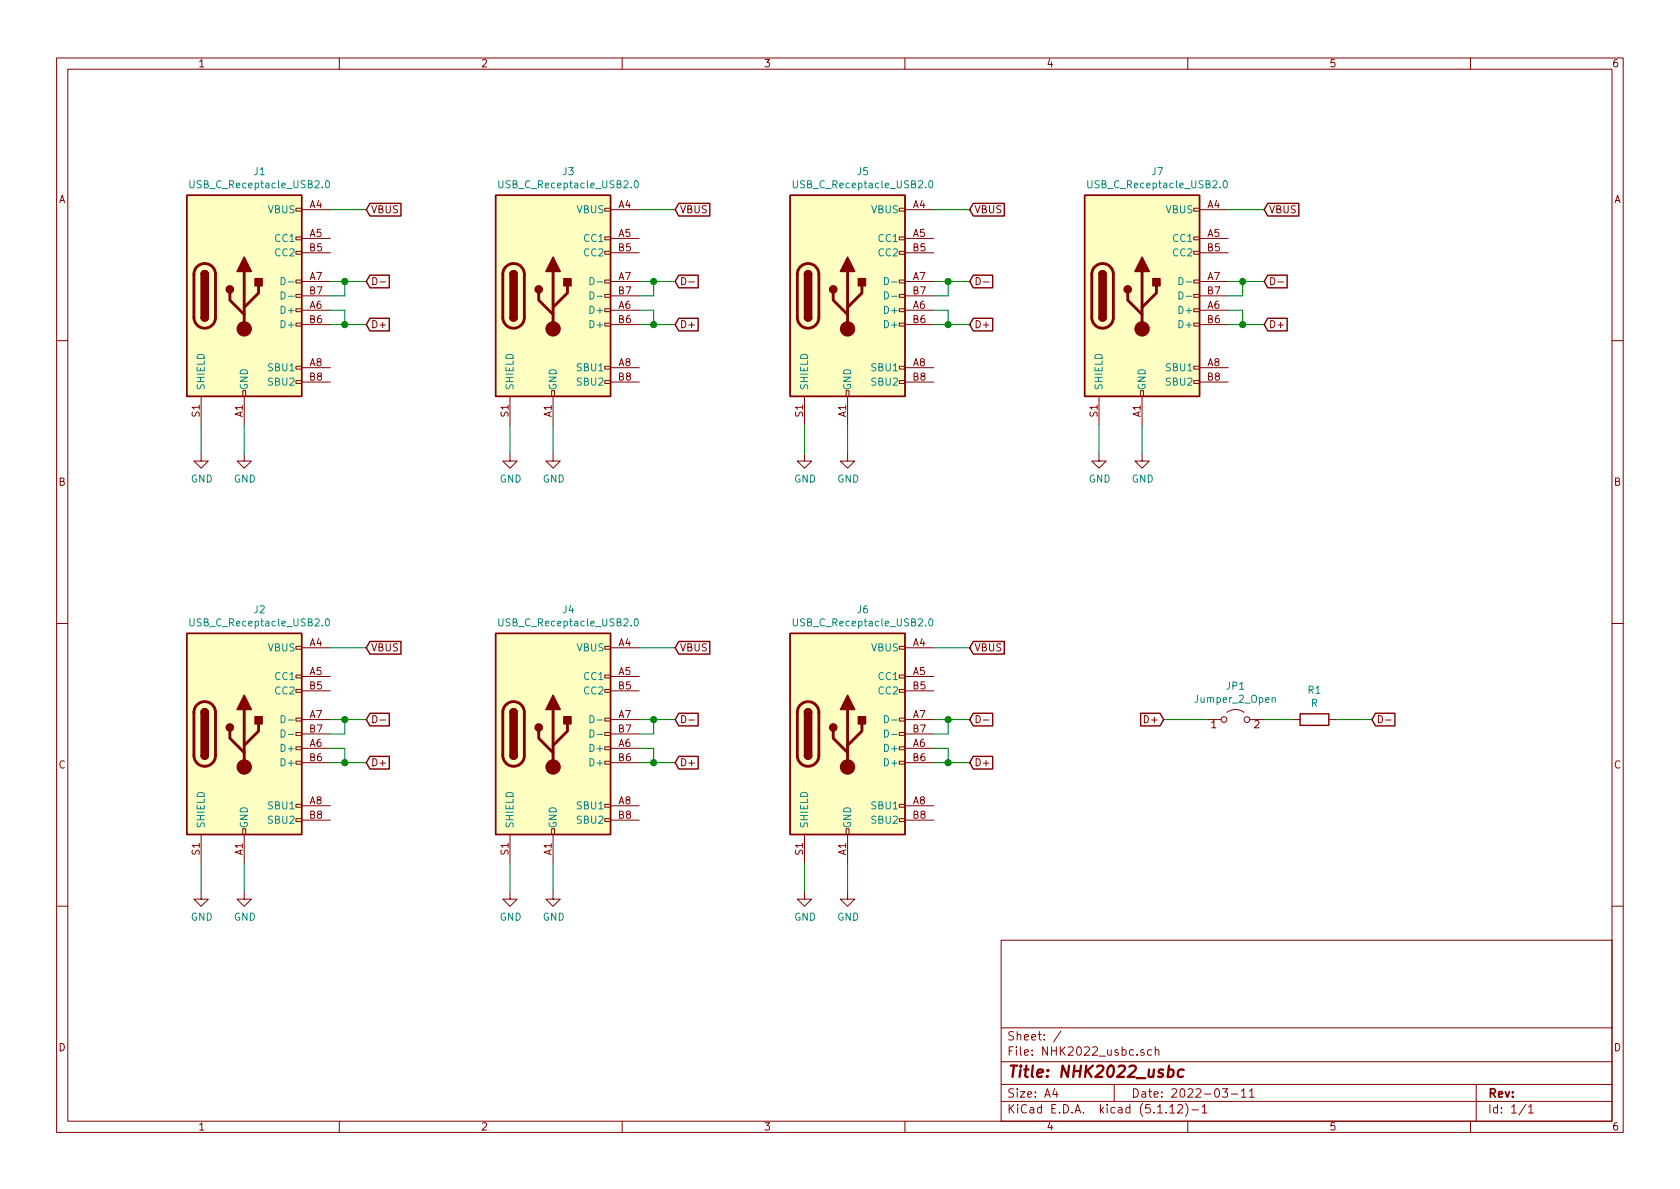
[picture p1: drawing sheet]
EESchema Schematic File Version 4
EELAYER 30 0
EELAYER END
$Descr A4 11693 8268
encoding utf-8
Sheet 1 1
Title "NHK2022_usbc"
Date "2022-03-11"
Rev ""
Comp ""
Comment1 ""
Comment2 ""
Comment3 ""
Comment4 ""
$EndDescr
Wire Wire Line
	2550 1450 2300 1450
Wire Wire Line
	2550 1950 2400 1950
Wire Wire Line
	2300 2050 2400 2050
Wire Wire Line
	2400 2050 2400 1950
Connection ~ 2400 1950
Wire Wire Line
	2400 1950 2300 1950
Wire Wire Line
	2550 2250 2400 2250
Wire Wire Line
	2300 2150 2400 2150
Wire Wire Line
	2400 2150 2400 2250
Connection ~ 2400 2250
Wire Wire Line
	2400 2250 2300 2250
$Comp
L Connector:USB_C_Receptacle_USB2.0 J1
U 1 1
P 1700 2050
F 0 "J1" H 1807 2917 50  0000 C CNN
F 1 "USB_C_Receptacle_USB2.0" H 1807 2826 50  0000 C CNN
F 2 "Connector_USB:USB_C_Receptacle_Palconn_UTC16-G" H 1850 2050 50  0001 C CNN
F 3 "https://www.usb.org/sites/default/files/documents/usb_type-c.zip" H 1850 2050 50  0001 C CNN
	1    1700 2050
	1    0    0    -1  
$EndComp
Wire Wire Line
	1700 3150 1700 2950
Wire Wire Line
	1400 3150 1400 2950
$Comp
L power:GND #PWR0101
U 1 1
P 1400 3150
F 0 "#PWR0101" H 1400 2900 50  0001 C CNN
F 1 "GND" H 1405 2977 50  0000 C CNN
F 2 "" H 1400 3150 50  0001 C CNN
F 3 "" H 1400 3150 50  0001 C CNN
	1    1400 3150
	1    0    0    -1  
$EndComp
$Comp
L power:GND #PWR0102
U 1 1
P 1700 3150
F 0 "#PWR0102" H 1700 2900 50  0001 C CNN
F 1 "GND" H 1705 2977 50  0000 C CNN
F 2 "" H 1700 3150 50  0001 C CNN
F 3 "" H 1700 3150 50  0001 C CNN
	1    1700 3150
	1    0    0    -1  
$EndComp
Text GLabel 2550 1450 2    50   Input ~ 0
VBUS
Text GLabel 2550 2250 2    50   Input ~ 0
D+
Text GLabel 2550 1950 2    50   Input ~ 0
D-
Wire Wire Line
	4700 1450 4450 1450
Wire Wire Line
	4700 1950 4550 1950
Wire Wire Line
	4450 2050 4550 2050
Wire Wire Line
	4550 2050 4550 1950
Connection ~ 4550 1950
Wire Wire Line
	4550 1950 4450 1950
Wire Wire Line
	4700 2250 4550 2250
Wire Wire Line
	4450 2150 4550 2150
Wire Wire Line
	4550 2150 4550 2250
Connection ~ 4550 2250
Wire Wire Line
	4550 2250 4450 2250
$Comp
L Connector:USB_C_Receptacle_USB2.0 J3
U 1 1
P 3850 2050
F 0 "J3" H 3957 2917 50  0000 C CNN
F 1 "USB_C_Receptacle_USB2.0" H 3957 2826 50  0000 C CNN
F 2 "Connector_USB:USB_C_Receptacle_Palconn_UTC16-G" H 4000 2050 50  0001 C CNN
F 3 "https://www.usb.org/sites/default/files/documents/usb_type-c.zip" H 4000 2050 50  0001 C CNN
	1    3850 2050
	1    0    0    -1  
$EndComp
Wire Wire Line
	3850 3150 3850 2950
Wire Wire Line
	3550 3150 3550 2950
$Comp
L power:GND #PWR0103
U 1 1
P 3550 3150
F 0 "#PWR0103" H 3550 2900 50  0001 C CNN
F 1 "GND" H 3555 2977 50  0000 C CNN
F 2 "" H 3550 3150 50  0001 C CNN
F 3 "" H 3550 3150 50  0001 C CNN
	1    3550 3150
	1    0    0    -1  
$EndComp
$Comp
L power:GND #PWR0104
U 1 1
P 3850 3150
F 0 "#PWR0104" H 3850 2900 50  0001 C CNN
F 1 "GND" H 3855 2977 50  0000 C CNN
F 2 "" H 3850 3150 50  0001 C CNN
F 3 "" H 3850 3150 50  0001 C CNN
	1    3850 3150
	1    0    0    -1  
$EndComp
Text GLabel 4700 1450 2    50   Input ~ 0
VBUS
Text GLabel 4700 2250 2    50   Input ~ 0
D+
Text GLabel 4700 1950 2    50   Input ~ 0
D-
Wire Wire Line
	6750 1450 6500 1450
Wire Wire Line
	6750 1950 6600 1950
Wire Wire Line
	6500 2050 6600 2050
Wire Wire Line
	6600 2050 6600 1950
Connection ~ 6600 1950
Wire Wire Line
	6600 1950 6500 1950
Wire Wire Line
	6750 2250 6600 2250
Wire Wire Line
	6500 2150 6600 2150
Wire Wire Line
	6600 2150 6600 2250
Connection ~ 6600 2250
Wire Wire Line
	6600 2250 6500 2250
$Comp
L Connector:USB_C_Receptacle_USB2.0 J5
U 1 1
P 5900 2050
F 0 "J5" H 6007 2917 50  0000 C CNN
F 1 "USB_C_Receptacle_USB2.0" H 6007 2826 50  0000 C CNN
F 2 "Connector_USB:USB_C_Receptacle_Palconn_UTC16-G" H 6050 2050 50  0001 C CNN
F 3 "https://www.usb.org/sites/default/files/documents/usb_type-c.zip" H 6050 2050 50  0001 C CNN
	1    5900 2050
	1    0    0    -1  
$EndComp
Wire Wire Line
	5900 3150 5900 2950
Wire Wire Line
	5600 3150 5600 2950
$Comp
L power:GND #PWR0105
U 1 1
P 5600 3150
F 0 "#PWR0105" H 5600 2900 50  0001 C CNN
F 1 "GND" H 5605 2977 50  0000 C CNN
F 2 "" H 5600 3150 50  0001 C CNN
F 3 "" H 5600 3150 50  0001 C CNN
	1    5600 3150
	1    0    0    -1  
$EndComp
$Comp
L power:GND #PWR0106
U 1 1
P 5900 3150
F 0 "#PWR0106" H 5900 2900 50  0001 C CNN
F 1 "GND" H 5905 2977 50  0000 C CNN
F 2 "" H 5900 3150 50  0001 C CNN
F 3 "" H 5900 3150 50  0001 C CNN
	1    5900 3150
	1    0    0    -1  
$EndComp
Text GLabel 6750 1450 2    50   Input ~ 0
VBUS
Text GLabel 6750 2250 2    50   Input ~ 0
D+
Text GLabel 6750 1950 2    50   Input ~ 0
D-
Wire Wire Line
	8800 1450 8550 1450
Wire Wire Line
	8800 1950 8650 1950
Wire Wire Line
	8550 2050 8650 2050
Wire Wire Line
	8650 2050 8650 1950
Connection ~ 8650 1950
Wire Wire Line
	8650 1950 8550 1950
Wire Wire Line
	8800 2250 8650 2250
Wire Wire Line
	8550 2150 8650 2150
Wire Wire Line
	8650 2150 8650 2250
Connection ~ 8650 2250
Wire Wire Line
	8650 2250 8550 2250
$Comp
L Connector:USB_C_Receptacle_USB2.0 J7
U 1 1
P 7950 2050
F 0 "J7" H 8057 2917 50  0000 C CNN
F 1 "USB_C_Receptacle_USB2.0" H 8057 2826 50  0000 C CNN
F 2 "Connector_USB:USB_C_Receptacle_Palconn_UTC16-G" H 8100 2050 50  0001 C CNN
F 3 "https://www.usb.org/sites/default/files/documents/usb_type-c.zip" H 8100 2050 50  0001 C CNN
	1    7950 2050
	1    0    0    -1  
$EndComp
Wire Wire Line
	7950 3150 7950 2950
Wire Wire Line
	7650 3150 7650 2950
$Comp
L power:GND #PWR0107
U 1 1
P 7650 3150
F 0 "#PWR0107" H 7650 2900 50  0001 C CNN
F 1 "GND" H 7655 2977 50  0000 C CNN
F 2 "" H 7650 3150 50  0001 C CNN
F 3 "" H 7650 3150 50  0001 C CNN
	1    7650 3150
	1    0    0    -1  
$EndComp
$Comp
L power:GND #PWR0108
U 1 1
P 7950 3150
F 0 "#PWR0108" H 7950 2900 50  0001 C CNN
F 1 "GND" H 7955 2977 50  0000 C CNN
F 2 "" H 7950 3150 50  0001 C CNN
F 3 "" H 7950 3150 50  0001 C CNN
	1    7950 3150
	1    0    0    -1  
$EndComp
Text GLabel 8800 1450 2    50   Input ~ 0
VBUS
Text GLabel 8800 2250 2    50   Input ~ 0
D+
Text GLabel 8800 1950 2    50   Input ~ 0
D-
Wire Wire Line
	2550 4500 2300 4500
Wire Wire Line
	2550 5000 2400 5000
Wire Wire Line
	2300 5100 2400 5100
Wire Wire Line
	2400 5100 2400 5000
Connection ~ 2400 5000
Wire Wire Line
	2400 5000 2300 5000
Wire Wire Line
	2550 5300 2400 5300
Wire Wire Line
	2300 5200 2400 5200
Wire Wire Line
	2400 5200 2400 5300
Connection ~ 2400 5300
Wire Wire Line
	2400 5300 2300 5300
$Comp
L Connector:USB_C_Receptacle_USB2.0 J2
U 1 1
P 1700 5100
F 0 "J2" H 1807 5967 50  0000 C CNN
F 1 "USB_C_Receptacle_USB2.0" H 1807 5876 50  0000 C CNN
F 2 "Connector_USB:USB_C_Receptacle_Palconn_UTC16-G" H 1850 5100 50  0001 C CNN
F 3 "https://www.usb.org/sites/default/files/documents/usb_type-c.zip" H 1850 5100 50  0001 C CNN
	1    1700 5100
	1    0    0    -1  
$EndComp
Wire Wire Line
	1700 6200 1700 6000
Wire Wire Line
	1400 6200 1400 6000
$Comp
L power:GND #PWR0109
U 1 1
P 1400 6200
F 0 "#PWR0109" H 1400 5950 50  0001 C CNN
F 1 "GND" H 1405 6027 50  0000 C CNN
F 2 "" H 1400 6200 50  0001 C CNN
F 3 "" H 1400 6200 50  0001 C CNN
	1    1400 6200
	1    0    0    -1  
$EndComp
$Comp
L power:GND #PWR0110
U 1 1
P 1700 6200
F 0 "#PWR0110" H 1700 5950 50  0001 C CNN
F 1 "GND" H 1705 6027 50  0000 C CNN
F 2 "" H 1700 6200 50  0001 C CNN
F 3 "" H 1700 6200 50  0001 C CNN
	1    1700 6200
	1    0    0    -1  
$EndComp
Text GLabel 2550 4500 2    50   Input ~ 0
VBUS
Text GLabel 2550 5300 2    50   Input ~ 0
D+
Text GLabel 2550 5000 2    50   Input ~ 0
D-
Wire Wire Line
	4700 4500 4450 4500
Wire Wire Line
	4700 5000 4550 5000
Wire Wire Line
	4450 5100 4550 5100
Wire Wire Line
	4550 5100 4550 5000
Connection ~ 4550 5000
Wire Wire Line
	4550 5000 4450 5000
Wire Wire Line
	4700 5300 4550 5300
Wire Wire Line
	4450 5200 4550 5200
Wire Wire Line
	4550 5200 4550 5300
Connection ~ 4550 5300
Wire Wire Line
	4550 5300 4450 5300
$Comp
L Connector:USB_C_Receptacle_USB2.0 J4
U 1 1
P 3850 5100
F 0 "J4" H 3957 5967 50  0000 C CNN
F 1 "USB_C_Receptacle_USB2.0" H 3957 5876 50  0000 C CNN
F 2 "Connector_USB:USB_C_Receptacle_Palconn_UTC16-G" H 4000 5100 50  0001 C CNN
F 3 "https://www.usb.org/sites/default/files/documents/usb_type-c.zip" H 4000 5100 50  0001 C CNN
	1    3850 5100
	1    0    0    -1  
$EndComp
Wire Wire Line
	3850 6200 3850 6000
Wire Wire Line
	3550 6200 3550 6000
$Comp
L power:GND #PWR0111
U 1 1
P 3550 6200
F 0 "#PWR0111" H 3550 5950 50  0001 C CNN
F 1 "GND" H 3555 6027 50  0000 C CNN
F 2 "" H 3550 6200 50  0001 C CNN
F 3 "" H 3550 6200 50  0001 C CNN
	1    3550 6200
	1    0    0    -1  
$EndComp
$Comp
L power:GND #PWR0112
U 1 1
P 3850 6200
F 0 "#PWR0112" H 3850 5950 50  0001 C CNN
F 1 "GND" H 3855 6027 50  0000 C CNN
F 2 "" H 3850 6200 50  0001 C CNN
F 3 "" H 3850 6200 50  0001 C CNN
	1    3850 6200
	1    0    0    -1  
$EndComp
Text GLabel 4700 4500 2    50   Input ~ 0
VBUS
Text GLabel 4700 5300 2    50   Input ~ 0
D+
Text GLabel 4700 5000 2    50   Input ~ 0
D-
Wire Wire Line
	6750 4500 6500 4500
Wire Wire Line
	6750 5000 6600 5000
Wire Wire Line
	6500 5100 6600 5100
Wire Wire Line
	6600 5100 6600 5000
Connection ~ 6600 5000
Wire Wire Line
	6600 5000 6500 5000
Wire Wire Line
	6750 5300 6600 5300
Wire Wire Line
	6500 5200 6600 5200
Wire Wire Line
	6600 5200 6600 5300
Connection ~ 6600 5300
Wire Wire Line
	6600 5300 6500 5300
$Comp
L Connector:USB_C_Receptacle_USB2.0 J6
U 1 1
P 5900 5100
F 0 "J6" H 6007 5967 50  0000 C CNN
F 1 "USB_C_Receptacle_USB2.0" H 6007 5876 50  0000 C CNN
F 2 "Connector_USB:USB_C_Receptacle_Palconn_UTC16-G" H 6050 5100 50  0001 C CNN
F 3 "https://www.usb.org/sites/default/files/documents/usb_type-c.zip" H 6050 5100 50  0001 C CNN
	1    5900 5100
	1    0    0    -1  
$EndComp
Wire Wire Line
	5900 6200 5900 6000
Wire Wire Line
	5600 6200 5600 6000
$Comp
L power:GND #PWR0113
U 1 1
P 5600 6200
F 0 "#PWR0113" H 5600 5950 50  0001 C CNN
F 1 "GND" H 5605 6027 50  0000 C CNN
F 2 "" H 5600 6200 50  0001 C CNN
F 3 "" H 5600 6200 50  0001 C CNN
	1    5600 6200
	1    0    0    -1  
$EndComp
$Comp
L power:GND #PWR0114
U 1 1
P 5900 6200
F 0 "#PWR0114" H 5900 5950 50  0001 C CNN
F 1 "GND" H 5905 6027 50  0000 C CNN
F 2 "" H 5900 6200 50  0001 C CNN
F 3 "" H 5900 6200 50  0001 C CNN
	1    5900 6200
	1    0    0    -1  
$EndComp
Text GLabel 6750 4500 2    50   Input ~ 0
VBUS
Text GLabel 6750 5300 2    50   Input ~ 0
D+
Text GLabel 6750 5000 2    50   Input ~ 0
D-
$Comp
L Jumper:Jumper_2_Open JP1
U 1 1
P 8600 5000
F 0 "JP1" H 8600 5235 50  0000 C CNN
F 1 "Jumper_2_Open" H 8600 5144 50  0000 C CNN
F 2 "Connector_PinHeader_2.54mm:PinHeader_1x02_P2.54mm_Vertical" H 8600 5000 50  0001 C CNN
F 3 "~" H 8600 5000 50  0001 C CNN
	1    8600 5000
	1    0    0    -1  
$EndComp
Wire Wire Line
	9000 5000 8800 5000
$Comp
L Device:R R1
U 1 1
P 9150 5000
F 0 "R1" V 8943 5000 50  0000 C CNN
F 1 "R" V 9034 5000 50  0000 C CNN
F 2 "Resistor_THT:R_Axial_DIN0204_L3.6mm_D1.6mm_P5.08mm_Horizontal" V 9080 5000 50  0001 C CNN
F 3 "~" H 9150 5000 50  0001 C CNN
	1    9150 5000
	0    1    1    0   
$EndComp
Wire Wire Line
	8100 5000 8400 5000
Wire Wire Line
	9550 5000 9300 5000
Text GLabel 9550 5000 2    50   Input ~ 0
D-
Text GLabel 8100 5000 0    50   Input ~ 0
D+
$EndSCHEMATC
